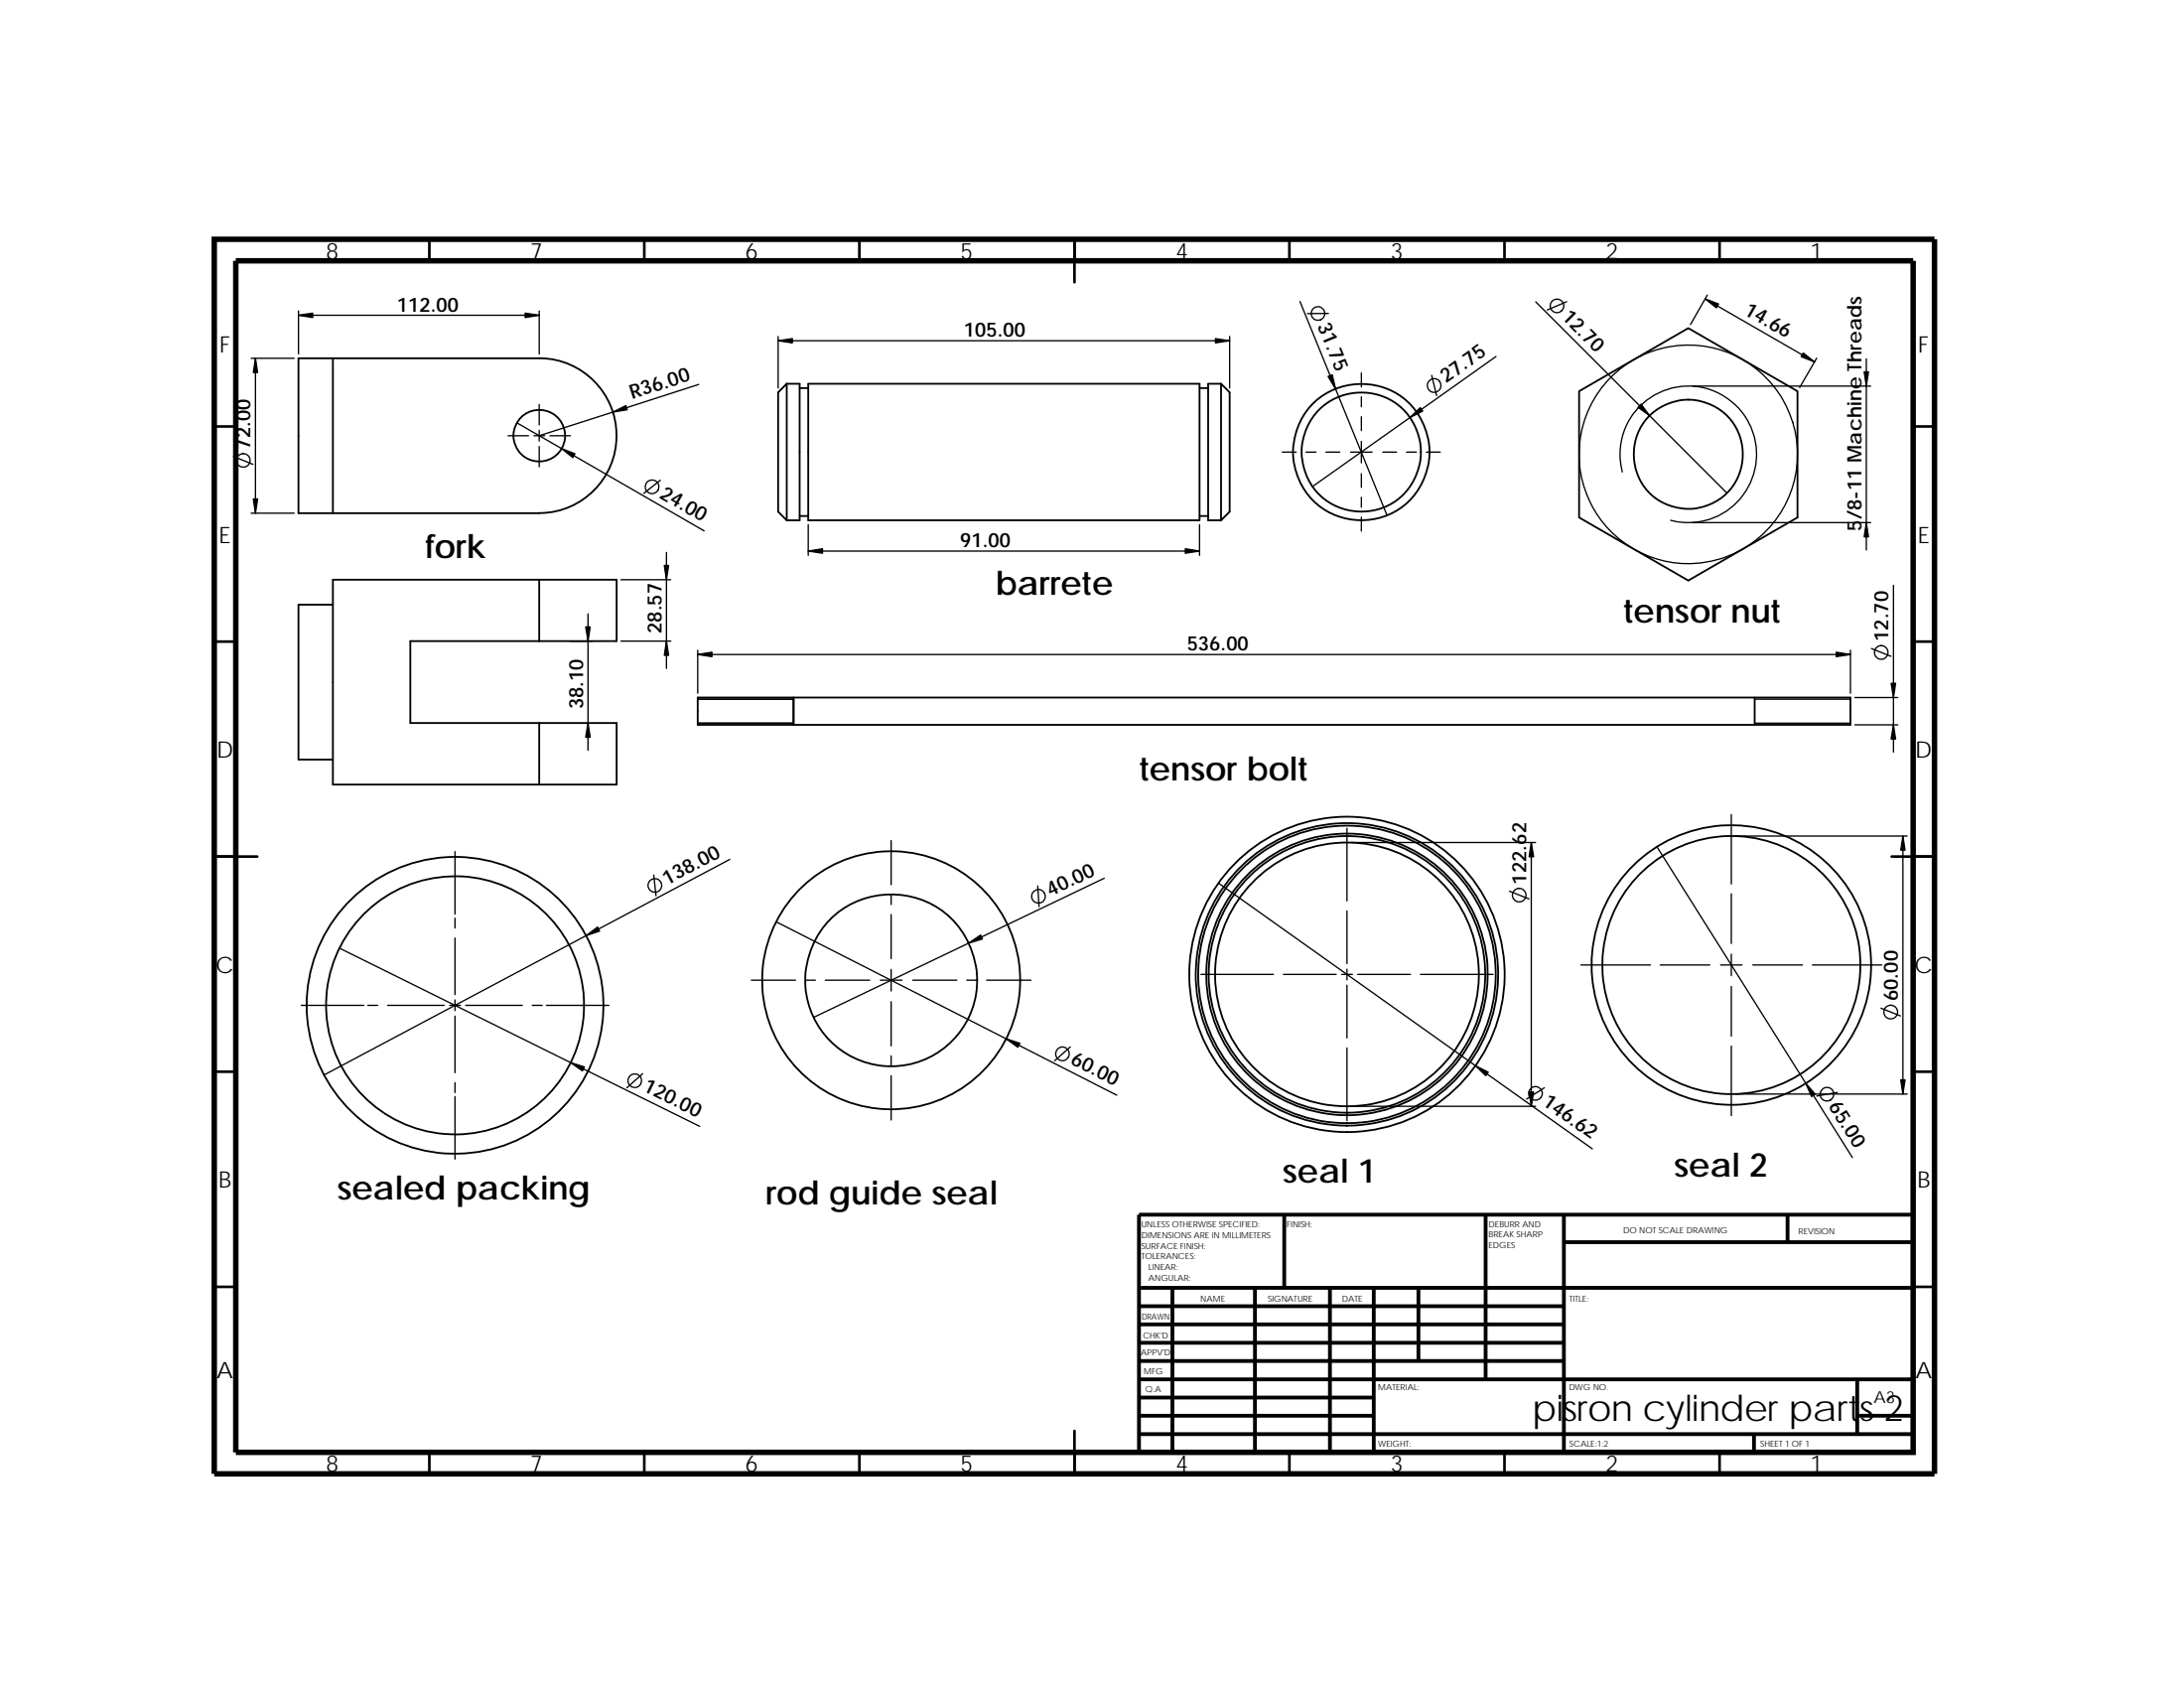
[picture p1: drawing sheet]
<svg xmlns="http://www.w3.org/2000/svg" width="279mm" height="216mm" viewBox="0 0 279 216" stroke-linecap="round" stroke-linejoin="round" font-family="sans-serif">
<g fill="none" stroke="#000" stroke-width=".34">
<path d="M54.9 30.6v2.8M82.4 30.6v2.8M109.9 30.6v2.8M137.5 30.6v5.5M165 30.6v2.8M192.5 30.6v2.8M220 30.6v2.8M27.4 54.5h2.8M244.8 54.5h2.7M27.4 82.1h2.8M244.8 82.1h2.7M27.4 109.6h5.5"/>
<path d="M242 109.6h5.5M27.4 137.1h2.8M244.8 137.1h2.7M27.4 164.6h2.8M244.8 164.6h2.7M54.9 185.8v2.7M82.4 185.8v2.7M109.9 185.8v2.7M137.5 183v5.5M165 185.8v2.7M192.5 185.8v2.7M220 185.8v2.7"/>
</g>
<g fill="none" stroke="#000" stroke-width=".49">
<path d="M164.3 155.4v9.3M190.1 155.4v21M200.1 158.9h44.7M200.1 155.4v30.4M228.7 155.4v3.5M244.8 155.4h-99.1v30.4M145.7 169.4h54.4M145.7 178.8h30M145.7 171.7h54.4M145.7 174.1h54.4M145.7 164.7h99.1M145.7 176.4h99.1"/>
<path d="M145.7 167.1h54.4M150 164.7v21.1M160.5 164.7v21.1M170.1 164.7v21.1M175.7 164.7v21.1M181.5 164.7v9.4M237.6 176.4v7M145.7 181.1h30M145.7 183.4h99.1M224.4 183.4v2.4M237.6 181.1h7.2"/>
</g>
<path d="M27.4 30.6h220.1v157.9h-220.1zM30.2 33.4h214.6v152.4h-214.6z" fill="none" stroke="#000" stroke-width=".7" stroke-linecap="butt"/>
<g fill="none" stroke="#000" stroke-width=".23">
<path d="M38.2 45.8h30.8a9.9 9.9 0 0 1 9.9 9.9 9.9 9.9 0 0 1-9.9 9.9h-30.8zM42.6 45.8v19.8M100.6 49.1h1.7v17.4h-1.7M100.6 49.1v17.4M100.6 49.1l-1.1 1.1v15.2l1.1 1.1M102.3 49.6h1.1M103.4 49.1h50.1v17.4h-50.1zM153.5 49.6h1.1M156.2 49.1l1.1 1.1v15.2l-1.1 1.1M156.2 49.1v17.4M156.2 49.1h-1.6v17.4h1.6M202 50l14-8 14 8v16.2l-14 8.1-14-8.1z"/>
<path d="M42.6 77.3h-4.4v19.9h4.4M69 74.1h9.9v7.9h-9.9M102.3 66h1.1M153.5 66h1.1M69 82h-16.5v10.5h16.5M69 92.5v7.9M69 82v-7.9h-26.4v26.3h26.4M69 92.5h9.9v7.9h-9.9M89.3 89.2h147.4v3.5h-147.4zM101.5 89.2v3.5M224.5 89.2v3.5"/>
<circle cx="69" cy="55.7" r="3.3"/>
<circle cx="174.1" cy="57.8" r="8.7"/>
<circle cx="174.1" cy="57.8" r="7.6"/>
<circle cx="216" cy="58.1" r="7"/>
<circle cx="58.2" cy="128.6" r="19"/>
<circle cx="58.2" cy="128.6" r="16.5"/>
<circle cx="114" cy="125.4" r="11"/>
<circle cx="114" cy="125.4" r="16.5"/>
<circle cx="172.3" cy="124.6" r="20.2"/>
<circle cx="172.3" cy="124.6" r="17.7"/>
<circle cx="172.3" cy="124.6" r="19.3"/>
<circle cx="172.3" cy="124.6" r="18"/>
<circle cx="172.3" cy="124.6" r="16.9"/>
<circle cx="172.3" cy="124.6" r="19"/>
<circle cx="221.5" cy="123.4" r="16.5"/>
<circle cx="221.5" cy="123.4" r="17.9"/>
</g>
<g fill="none" stroke="#000" stroke-width=".17">
<path d="M38.2 39.8v5.5M69 39.8v5.5M166.3 38.6l11.1 27.3M196.5 38.6l24.4 24.5M200.4 38.6l-2.4 1M218.1 38.2l14 8.1M218.4 37.7l-2.1 3.8M29.9 58.4l2.5 1M32.1 45.8h5.5M32.7 45.8v19.8M38.2 40.3h30.8M65 55.7h2.6"/>
<path d="M66.1 54.1l24 13.8M68.3 55.7h1.4M69 51.7v2.7M69 55v1.4M69 57.1v2.6M70.4 55.7h2.6M89.4 49.2l-20.4 6.5M99.5 43v6.6M99.5 43.6h57.8M157.3 43v6.6M164 57.8h1.8M167.1 57.8h1.3"/>
<path d="M169.6 57.8h1.8M169.9 40.1h-2.6M172.8 57.8h2.7M174.2 56.5v2.7M174.2 47.7v1.8M174.2 50.8v1.2M174.2 53.3v1.8M176.9 57.8h1.8M179.9 57.8h1.3M182.5 57.8h1.8M183.2 48l.6 2.6M191.4 45.6l-23.5 16.6"/>
<path d="M216.5 49.4h22.8M232.4 45.8l-2.2 3.8M238.8 45.9v24.4M32.1 65.6h5.5M75.2 78.5v17.5M79.4 74.1h6.4M84.5 61.4l-2.1 1.7M85.3 70.7v14.8M103.4 67.1v3.9M103.4 70.5h50.1M153.5 67.1v3.9M174.2 60.6v1.7"/>
<path d="M174.2 63.6v1.3M174.2 66.1v1.8M207.5 60.4a8.7 8.7 0 0 1 7.7-11 8.7 8.7 0 0 1 9.5 9.5 8.7 8.7 0 0 1-11 7.6M216.5 66.8h22.8M242.2 74.9v21.3M72.8 82h3M79.4 82h6.4M89.3 92.5h12.2M89.3 89.4h12.2M89.3 83.7h147.4M89.3 83.2v5.5M224.5 92.5h12.2"/>
<path d="M224.5 89.4h12.2M236.7 83.2v5.5M237.3 89.2h5.5M237.3 92.7h5.5M239.4 83l2.5 .9M58.2 108.9v8M58.2 117.4v1.3M58.2 120v7.2M83.6 111.9l.3 2.7M93.4 109.9l-52 27.6M99.3 117.9l43.6 22.2M114 107.5v5.7"/>
<path d="M114 114.4v1.3M114 117v5.6M132.8 113.3l.1 2.7M141.3 112.3l-37.2 17.8M155.9 112.9l47.8 34M172.3 105.9v9.3M172.3 116.5v6.8M172.9 107.8h23.5M193.1 114l2.5 1M195.9 107.8v33.7M212 108.3l25 39.8M221.5 104.2v8.9"/>
<path d="M221.5 114.3v6.4M222 106.9h22M243.4 106.9v33M38.5 128.6h8M43.4 121.3l46.1 22.8M47.1 128.6h1.2M49.6 128.6h7.2M57.5 128.6h1.4M58.2 127.9v1.4M58.2 130v7.2M58.2 138.5v1.2M59.6 128.6h7.2"/>
<path d="M68.1 128.6h1.3M69.9 128.6h8M82.2 137.3l-2 1.8M96.1 125.4h5.7M103 125.4h1.3M105.6 125.4h5.7M112.6 125.4h2.8M114 124v2.7M114 128.1v5.7M114 135v1.3M114 137.6v5.7M116.8 125.4h5.6"/>
<path d="M123.7 125.4h1.2M126.2 125.4h5.7M136.9 133.9l-2 1.8M153.6 124.6h9.3M164.2 124.6h6.7M171.6 124.6h1.4M172.3 134v9.3M172.3 124v1.3M172.3 126v6.8M173.7 124.6h6.7M181.7 124.6h9.3M197.6 139.1l-2.3 1.5"/>
<path d="M202.2 123.4h8.9M212.4 123.4h6.3M220.1 123.4h2.8M221.5 122v2.8M221.5 133.8v8.9M221.5 126.2v6.3M222 139.9h22M224.2 123.4h6.4M231.9 123.4h8.8M235.1 139.7l-2.7 .5M240.6 128.9l2.5 1M58.2 140.3v8"/>
<path d="M172.9 141.5h23.5"/>
<circle cx="199.2" cy="39.1" r=".86"/>
<circle cx="31.1" cy="58.9" r=".87"/>
<circle cx="168.6" cy="40.1" r=".87"/>
<circle cx="183.5" cy="49.3" r=".88"/>
<circle cx="216" cy="58.1" r="14"/>
<circle cx="83.4" cy="62.3" r=".87"/>
<circle cx="240.7" cy="83.4" r=".87"/>
<circle cx="83.8" cy="113.2" r=".87"/>
<circle cx="132.8" cy="114.6" r=".87"/>
<circle cx="194.4" cy="114.5" r=".87"/>
<circle cx="81.2" cy="138.2" r=".87"/>
<circle cx="135.9" cy="134.8" r=".87"/>
<circle cx="196.4" cy="139.9" r=".87"/>
<circle cx="233.7" cy="140" r=".87"/>
<circle cx="241.9" cy="129.4" r=".88"/>
</g>
<g fill="#000" stroke="#000" stroke-width=".17">
<path d="M218.1 38.2l1.8 .7-.3 .5z" fill-rule="evenodd"/>
<path d="M32.7 45.8l.3 1.8h-.6z" fill-rule="evenodd"/>
<path d="M38.2 40.3l1.8-.3v.6z" fill-rule="evenodd"/>
<path d="M67.2 40l1.8 .3-1.8 .3z" fill-rule="evenodd"/>
<path d="M71.9 57.4l1.7 .6-.3 .5z" fill-rule="evenodd"/>
<path d="M78.4 52.7l1.7-.8 .1 .5z" fill-rule="evenodd"/>
<path d="M99.5 43.6l1.9-.3v.6z" fill-rule="evenodd"/>
<path d="M155.5 43.3l1.8 .3-1.8 .3z" fill-rule="evenodd"/>
<path d="M169.9 48.2l.5-.3 .5 1.8z" fill-rule="evenodd"/>
<path d="M180.4 53.4l1.3-1.3 .3 .5z" fill-rule="evenodd"/>
<path d="M209.6 52.1l.4-.4 1 1.5z" fill-rule="evenodd"/>
<path d="M230.7 45.1l1.4 1.2-1.7-.7z" fill-rule="evenodd"/>
<path d="M238.5 47.6h.5l-.2 1.8z" fill-rule="evenodd"/>
<path d="M32.4 63.8h.6l-.3 1.8z" fill-rule="evenodd"/>
<path d="M85 72.3h.5l-.2 1.8z" fill-rule="evenodd"/>
<path d="M103.4 70.5l1.8-.3v.6z" fill-rule="evenodd"/>
<path d="M151.6 70.2l1.9 .3-1.9 .3z" fill-rule="evenodd"/>
<path d="M238.8 66.8l.2 1.9h-.5z" fill-rule="evenodd"/>
<path d="M75.2 92.5l.3 1.8h-.6z" fill-rule="evenodd"/>
<path d="M74.9 80.2h.6l-.3 1.8z" fill-rule="evenodd"/>
<path d="M85.3 82l.2 1.8h-.5z" fill-rule="evenodd"/>
<path d="M89.3 83.7l1.8-.3v.6z" fill-rule="evenodd"/>
<path d="M234.9 83.4l1.8 .3-1.8 .3z" fill-rule="evenodd"/>
<path d="M241.9 87.4h.6l-.3 1.8z" fill-rule="evenodd"/>
<path d="M242.2 92.7l.3 1.8h-.6z" fill-rule="evenodd"/>
<path d="M75 119.7l1.5-1.1 .2 .5z" fill-rule="evenodd"/>
<path d="M195.9 107.8l.3 1.8h-.6z" fill-rule="evenodd"/>
<path d="M243.4 106.9l.3 1.8h-.5z" fill-rule="evenodd"/>
<path d="M73 135.9l1.8 .6-.3 .5z" fill-rule="evenodd"/>
<path d="M123.9 120.6l1.6-1 .2 .5z" fill-rule="evenodd"/>
<path d="M128.7 132.9l1.8 .5-.3 .5z" fill-rule="evenodd"/>
<path d="M188.8 136.3l1.6 .8-.3 .5z" fill-rule="evenodd"/>
<path d="M231 138.6l1.2 1.4-.4 .3z" fill-rule="evenodd"/>
<path d="M243.2 138.1h.5l-.3 1.8z" fill-rule="evenodd"/>
<path d="M195.6 139.7h.6l-.3 1.8z" fill-rule="evenodd"/>
</g>
<text font-size="4.7" x="196" y="181.8">pisron cylinder parts 2</text>
<g font-size="4.3">
<text x="54.4" y="71.3">fork</text>
<text x="127.3" y="76">barrete</text>
<text x="207.7" y="79.6">tensor nut</text>
<text x="145.8" y="99.9">tensor bolt</text>
<text x="43.1" y="153.4">sealed packing</text>
<text x="98" y="154.1">rod guide seal</text>
<text x="164.1" y="151.3">seal 1</text>
<text x="214.2" y="150.5">seal 2</text>
</g>
<g font-size="2.9">
<text x="41.7" y="33.1">8</text>
<text x="67.9" y="33.1">7</text>
<text x="95.4" y="33.1">6</text>
<text x="122.9" y="33.1">5</text>
<text x="150.4" y="33.1">4</text>
<text x="177.9" y="33.1">3</text>
<text x="205.4" y="33.1">2</text>
<text x="231.6" y="33.1">1</text>
<text x="28.1" y="45.1">F</text>
<text x="245.4" y="45.1">F</text>
<text x="28" y="69.4">E</text>
<text x="245.3" y="69.4">E</text>
<text x="27.7" y="96.9">D</text>
<text x="245" y="96.9">D</text>
<text x="27.6" y="124.4">C</text>
<text x="244.9" y="124.4">C</text>
<text x="28" y="152">B</text>
<text x="245.3" y="152">B</text>
<text x="27.7" y="176.3">A</text>
<text x="245" y="176.3">A</text>
<text x="41.7" y="188.3">8</text>
<text x="67.9" y="188.3">7</text>
<text x="95.4" y="188.3">6</text>
<text x="122.9" y="188.3">5</text>
<text x="150.4" y="188.3">4</text>
<text x="177.9" y="188.3">3</text>
<text x="205.4" y="188.3">2</text>
<text x="231.6" y="188.3">1</text>
</g>
<g font-size="2.5">
<text x="50.8" y="39.8">112.00</text>
<text x="168.5" y="41.7" transform="rotate(68 168.5 41.7)">31.75</text>
<text x="199.7" y="40.6" transform="rotate(45 199.7 40.6)">12.70</text>
<text x="223" y="40.1" transform="rotate(30 223 40.1)">14.66</text>
<text x="123.3" y="43.1">105.00</text>
<text x="80.9" y="51.1" transform="rotate(-18 80.9 51.1)">R36.00</text>
<text x="185" y="49.1" transform="rotate(-35 185 49.1)">27.75</text>
<text x="32" y="57.5" transform="rotate(-90 32 57.5)">72.00</text>
<text x="84.3" y="63.6" transform="rotate(30 84.3 63.6)">24.00</text>
<text x="122.8" y="70">91.00</text>
<text x="238.1" y="67.9" transform="rotate(-90 238.1 67.9)">5/8-11 Machine Threads</text>
<text x="84.6" y="81" transform="rotate(-90 84.6 81)">28.57</text>
<text x="151.9" y="83.2">536.00</text>
<text x="241.6" y="82" transform="rotate(-90 241.6 82)">12.70</text>
<text x="74.6" y="90.7" transform="rotate(-90 74.6 90.7)">38.10</text>
<text x="85.3" y="113.2" transform="rotate(-28 85.3 113.2)">138.00</text>
<text x="195.3" y="113.1" transform="rotate(-90 195.3 113.1)">122.62</text>
<text x="134.4" y="114.7" transform="rotate(-26 134.4 114.7)">40.00</text>
<text x="242.8" y="128" transform="rotate(-90 242.8 128)">60.00</text>
<text x="136.8" y="136" transform="rotate(26 136.8 136)">60.00</text>
<text x="82.1" y="139.5" transform="rotate(26 82.1 139.5)">120.00</text>
<text x="197.2" y="141.2" transform="rotate(35 197.2 141.2)">146.62</text>
<text x="233.9" y="141.5" transform="rotate(58 233.9 141.5)">65.00</text>
</g>
<text font-size="2.1" x="239.7" y="179.5">A3</text>
<g font-size="1.1">
<text x="146" y="157">UNLESS OTHERWISE SPECIFIED:</text>
<text x="146" y="158.3">DIMENSIONS ARE IN MILLIMETERS</text>
<text x="146" y="159.7">SURFACE FINISH:</text>
<text x="146" y="161.1">TOLERANCES:</text>
<text x="164.6" y="157">FINISH:</text>
<text x="190.4" y="156.9">DEBURR AND</text>
<text x="190.4" y="158.3">BREAK SHARP</text>
<text x="190.4" y="159.7">EDGES</text>
<text x="207.7" y="157.7">DO NOT SCALE DRAWING</text>
<text x="230.1" y="157.8">REVISION</text>
<text x="146.9" y="162.5">LINEAR:</text>
<text x="146.9" y="163.8">ANGULAR:</text>
<text x="153.6" y="166.5">NAME</text>
<text x="162.2" y="166.5">SIGNATURE</text>
<text x="171.7" y="166.5">DATE</text>
<text x="200.8" y="166.5">TITLE:</text>
<text x="145.9" y="173.4">APPV'D</text>
<text x="146" y="168.8">DRAWN</text>
<text x="146.2" y="171.1">CHK'D</text>
<text x="146.3" y="175.8">MFG</text>
<text x="146.5" y="178.1">Q.A</text>
<text x="176.3" y="177.8">MATERIAL:</text>
<text x="200.7" y="177.8">DWG NO.</text>
<text x="176.3" y="185">WEIGHT:</text>
<text x="200.8" y="185">SCALE:1:2</text>
<text x="225.2" y="185">SHEET 1 OF 1</text>
</g>
</svg>
